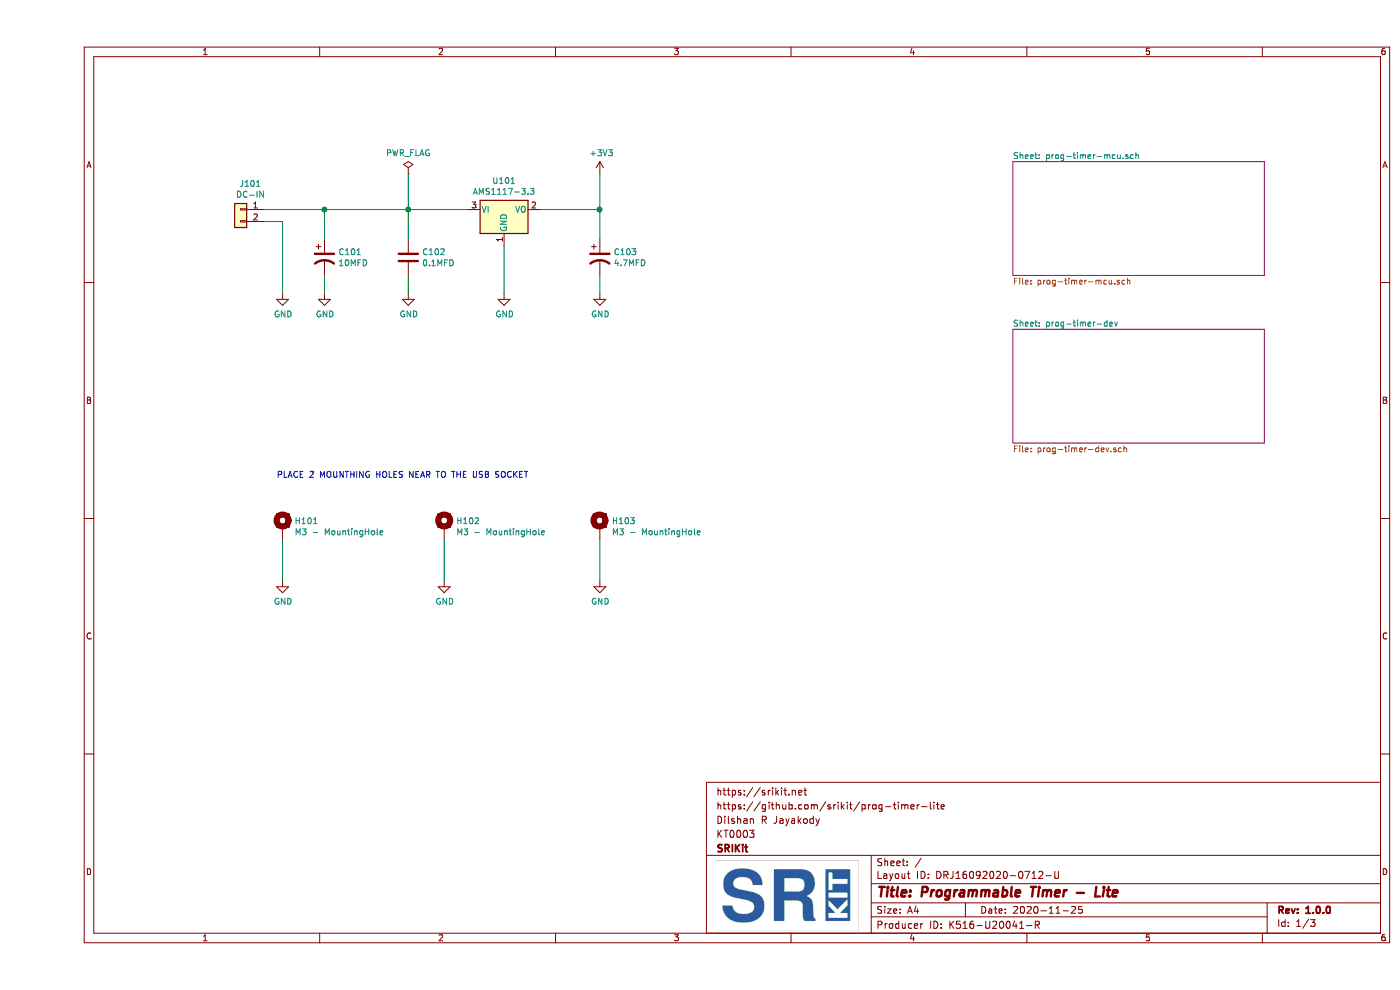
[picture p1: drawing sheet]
EESchema Schematic File Version 4
EELAYER 30 0
EELAYER END
$Descr A4 11693 8268
encoding utf-8
Sheet 1 3
Title "Programmable Timer - Lite"
Date "2020-11-25"
Rev "1.0.0"
Comp "SRIKit"
Comment1 "KT0003"
Comment2 "Dilshan R Jayakody"
Comment3 "https://github.com/srikit/prog-timer-lite"
Comment4 "https://srikit.net"
$EndDescr
$Comp
L Regulator_Linear:AMS1117-3.3 U101
U 1 1
P 3900 1750
F 0 "U101" H 3900 1992 50  0000 C CNN
F 1 "AMS1117-3.3" H 3900 1901 50  0000 C CNN
F 2 "Package_TO_SOT_SMD:SOT-223-3_TabPin2" H 3900 1950 50  0001 C CNN
F 3 "http://www.advanced-monolithic.com/pdf/ds1117.pdf" H 4000 1500 50  0001 C CNN
	1    3900 1750
	1    0    0    -1  
$EndComp
$Sheet
S 8150 1350 2100 950 
U 5FC1E470
F0 "prog-timer-mcu.sch" 50
F1 "prog-timer-mcu.sch" 50
$EndSheet
$Comp
L Device:C C102
U 1 1
P 3100 2150
F 0 "C102" H 3215 2196 50  0000 L CNN
F 1 "0.1MFD" H 3215 2105 50  0000 L CNN
F 2 "Capacitor_SMD:C_0805_2012Metric_Pad1.15x1.40mm_HandSolder" H 3138 2000 50  0001 C CNN
F 3 "~" H 3100 2150 50  0001 C CNN
	1    3100 2150
	1    0    0    -1  
$EndComp
$Comp
L Device:CP1 C101
U 1 1
P 2400 2150
F 0 "C101" H 2515 2196 50  0000 L CNN
F 1 "10MFD" H 2515 2105 50  0000 L CNN
F 2 "Capacitor_THT:CP_Radial_D5.0mm_P2.50mm" H 2400 2150 50  0001 C CNN
F 3 "~" H 2400 2150 50  0001 C CNN
	1    2400 2150
	1    0    0    -1  
$EndComp
$Comp
L Device:CP1 C103
U 1 1
P 4700 2150
F 0 "C103" H 4815 2196 50  0000 L CNN
F 1 "4.7MFD" H 4815 2105 50  0000 L CNN
F 2 "Capacitor_THT:CP_Radial_D5.0mm_P2.50mm" H 4700 2150 50  0001 C CNN
F 3 "~" H 4700 2150 50  0001 C CNN
	1    4700 2150
	1    0    0    -1  
$EndComp
$Comp
L power:GND #PWR0106
U 1 1
P 3900 2450
F 0 "#PWR0106" H 3900 2200 50  0001 C CNN
F 1 "GND" H 3905 2277 50  0000 C CNN
F 2 "" H 3900 2450 50  0001 C CNN
F 3 "" H 3900 2450 50  0001 C CNN
	1    3900 2450
	1    0    0    -1  
$EndComp
$Comp
L power:GND #PWR0108
U 1 1
P 4700 2450
F 0 "#PWR0108" H 4700 2200 50  0001 C CNN
F 1 "GND" H 4705 2277 50  0000 C CNN
F 2 "" H 4700 2450 50  0001 C CNN
F 3 "" H 4700 2450 50  0001 C CNN
	1    4700 2450
	1    0    0    -1  
$EndComp
$Comp
L power:GND #PWR0104
U 1 1
P 3100 2450
F 0 "#PWR0104" H 3100 2200 50  0001 C CNN
F 1 "GND" H 3105 2277 50  0000 C CNN
F 2 "" H 3100 2450 50  0001 C CNN
F 3 "" H 3100 2450 50  0001 C CNN
	1    3100 2450
	1    0    0    -1  
$EndComp
$Comp
L power:GND #PWR0103
U 1 1
P 2400 2450
F 0 "#PWR0103" H 2400 2200 50  0001 C CNN
F 1 "GND" H 2405 2277 50  0000 C CNN
F 2 "" H 2400 2450 50  0001 C CNN
F 3 "" H 2400 2450 50  0001 C CNN
	1    2400 2450
	1    0    0    -1  
$EndComp
Wire Wire Line
	2400 2000 2400 1750
Wire Wire Line
	2400 1750 3100 1750
Wire Wire Line
	3100 2000 3100 1750
Connection ~ 3100 1750
Wire Wire Line
	3100 1750 3600 1750
Wire Wire Line
	3100 2450 3100 2300
Wire Wire Line
	2400 2450 2400 2300
Wire Wire Line
	3900 2450 3900 2050
Wire Wire Line
	4200 1750 4700 1750
Wire Wire Line
	4700 1750 4700 2000
Wire Wire Line
	4700 2300 4700 2450
$Comp
L power:PWR_FLAG #FLG0101
U 1 1
P 3100 1450
F 0 "#FLG0101" H 3100 1525 50  0001 C CNN
F 1 "PWR_FLAG" H 3100 1623 50  0000 C CNN
F 2 "" H 3100 1450 50  0001 C CNN
F 3 "~" H 3100 1450 50  0001 C CNN
	1    3100 1450
	1    0    0    -1  
$EndComp
Wire Wire Line
	3100 1450 3100 1750
$Comp
L Connector_Generic:Conn_01x02 J101
U 1 1
P 1700 1750
F 0 "J101" H 1618 1967 50  0000 C CNN
F 1 "DC-IN" H 1618 1876 50  0000 C CNN
F 2 "Connector_Phoenix_MC:PhoenixContact_MCV_1,5_2-G-3.5_1x02_P3.50mm_Vertical" H 1700 1750 50  0001 C CNN
F 3 "~" H 1700 1750 50  0001 C CNN
	1    1700 1750
	-1   0    0    -1  
$EndComp
$Comp
L power:GND #PWR0101
U 1 1
P 2050 2450
F 0 "#PWR0101" H 2050 2200 50  0001 C CNN
F 1 "GND" H 2055 2277 50  0000 C CNN
F 2 "" H 2050 2450 50  0001 C CNN
F 3 "" H 2050 2450 50  0001 C CNN
	1    2050 2450
	1    0    0    -1  
$EndComp
Wire Wire Line
	1900 1850 2050 1850
Wire Wire Line
	2050 1850 2050 2450
Wire Wire Line
	1900 1750 2400 1750
Connection ~ 2400 1750
$Comp
L power:+3V3 #PWR0107
U 1 1
P 4700 1450
F 0 "#PWR0107" H 4700 1300 50  0001 C CNN
F 1 "+3V3" H 4715 1623 50  0000 C CNN
F 2 "" H 4700 1450 50  0001 C CNN
F 3 "" H 4700 1450 50  0001 C CNN
	1    4700 1450
	1    0    0    -1  
$EndComp
Wire Wire Line
	4700 1450 4700 1750
Connection ~ 4700 1750
$Comp
L Mechanical:MountingHole_Pad H101
U 1 1
P 2050 4400
F 0 "H101" H 2150 4449 50  0000 L CNN
F 1 "M3 - MountingHole" H 2150 4358 50  0000 L CNN
F 2 "MountingHole:MountingHole_3mm_Pad" H 2050 4400 50  0001 C CNN
F 3 "~" H 2050 4400 50  0001 C CNN
	1    2050 4400
	1    0    0    -1  
$EndComp
$Comp
L Mechanical:MountingHole_Pad H102
U 1 1
P 3400 4400
F 0 "H102" H 3500 4449 50  0000 L CNN
F 1 "M3 - MountingHole" H 3500 4358 50  0000 L CNN
F 2 "MountingHole:MountingHole_3mm_Pad" H 3400 4400 50  0001 C CNN
F 3 "~" H 3400 4400 50  0001 C CNN
	1    3400 4400
	1    0    0    -1  
$EndComp
$Comp
L power:GND #PWR0102
U 1 1
P 2050 4850
F 0 "#PWR0102" H 2050 4600 50  0001 C CNN
F 1 "GND" H 2055 4677 50  0000 C CNN
F 2 "" H 2050 4850 50  0001 C CNN
F 3 "" H 2050 4850 50  0001 C CNN
	1    2050 4850
	1    0    0    -1  
$EndComp
$Comp
L power:GND #PWR0105
U 1 1
P 3400 4850
F 0 "#PWR0105" H 3400 4600 50  0001 C CNN
F 1 "GND" H 3405 4677 50  0000 C CNN
F 2 "" H 3400 4850 50  0001 C CNN
F 3 "" H 3400 4850 50  0001 C CNN
	1    3400 4850
	1    0    0    -1  
$EndComp
Wire Wire Line
	3400 4850 3400 4500
Wire Wire Line
	2050 4500 2050 4850
$Comp
L Mechanical:MountingHole_Pad H103
U 1 1
P 4700 4400
F 0 "H103" H 4800 4449 50  0000 L CNN
F 1 "M3 - MountingHole" H 4800 4358 50  0000 L CNN
F 2 "MountingHole:MountingHole_3mm_Pad" H 4700 4400 50  0001 C CNN
F 3 "~" H 4700 4400 50  0001 C CNN
	1    4700 4400
	1    0    0    -1  
$EndComp
$Comp
L power:GND #PWR0109
U 1 1
P 4700 4850
F 0 "#PWR0109" H 4700 4600 50  0001 C CNN
F 1 "GND" H 4705 4677 50  0000 C CNN
F 2 "" H 4700 4850 50  0001 C CNN
F 3 "" H 4700 4850 50  0001 C CNN
	1    4700 4850
	1    0    0    -1  
$EndComp
Wire Wire Line
	4700 4500 4700 4850
$Sheet
S 8150 2750 2100 950 
U 5FBE0212
F0 "prog-timer-dev" 50
F1 "prog-timer-dev.sch" 50
$EndSheet
Text Notes 2000 4000 0    50   ~ 0
PLACE 2 MOUNTHING HOLES NEAR TO THE USB SOCKET
$EndSCHEMATC
